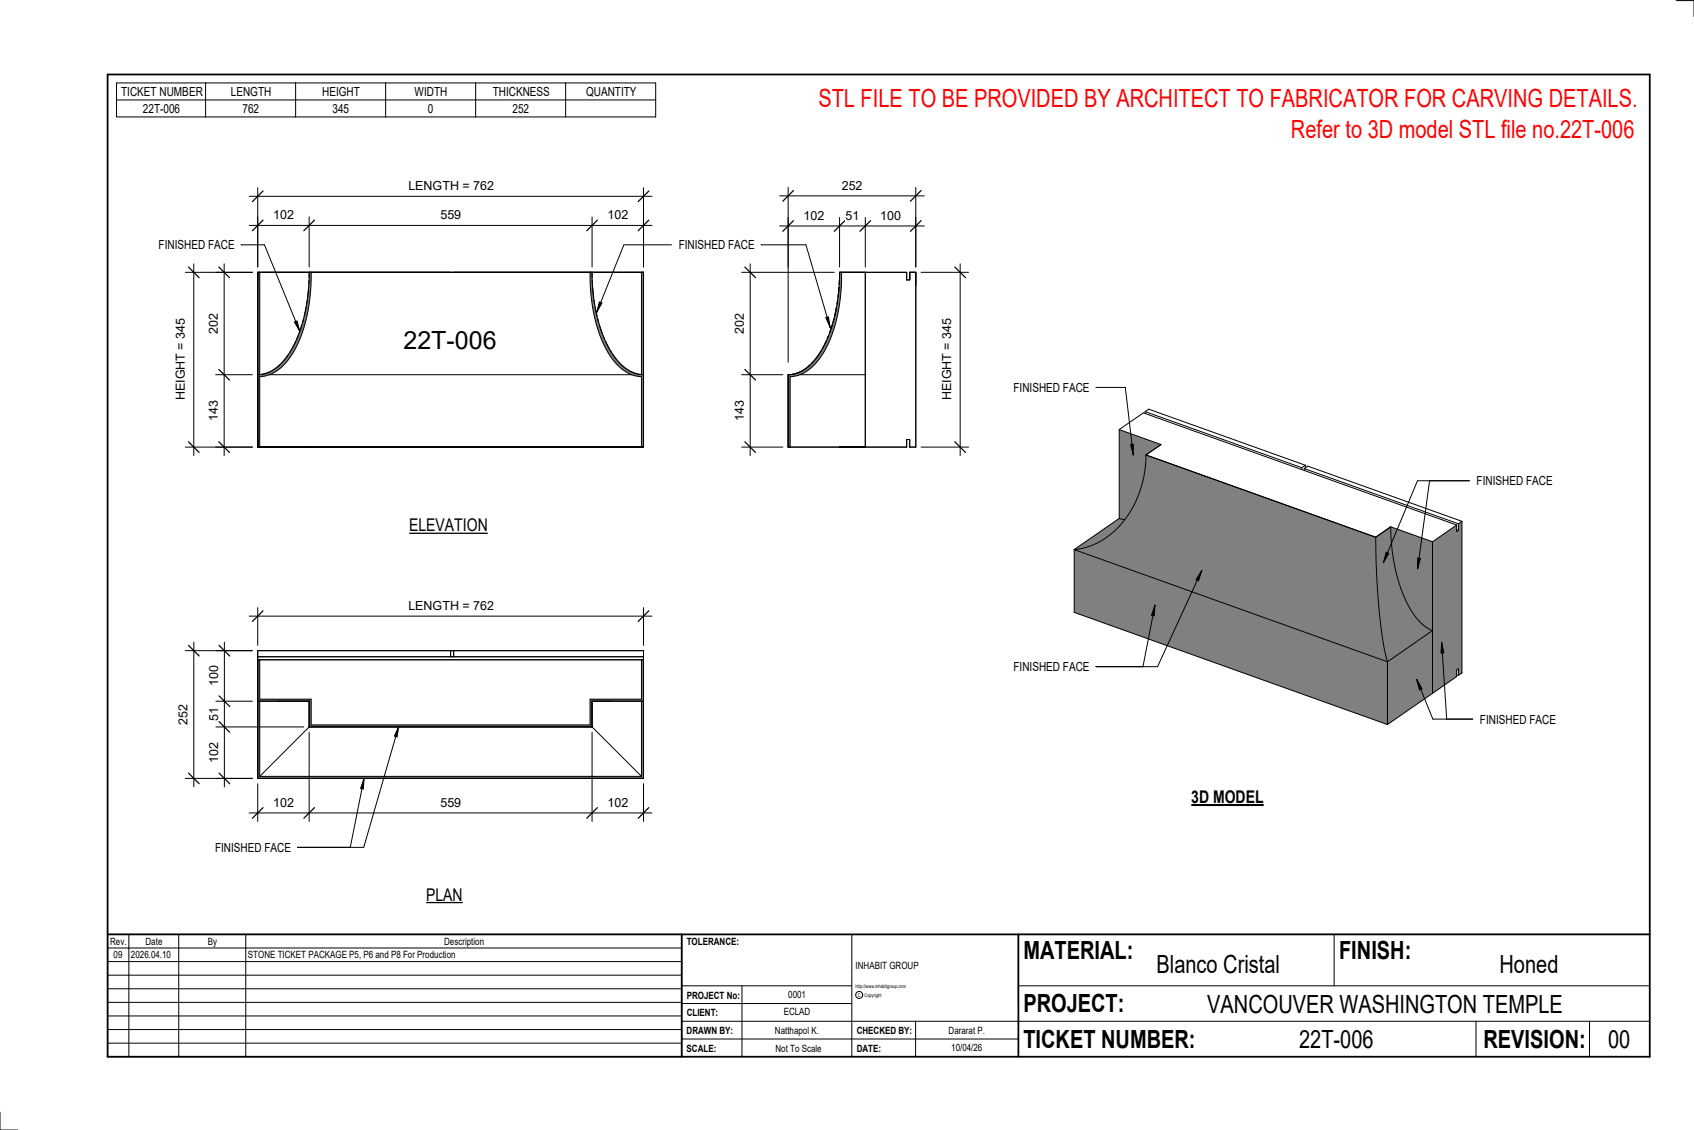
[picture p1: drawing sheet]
<svg xmlns="http://www.w3.org/2000/svg" width="914mm" height="610mm" viewBox="0 0 914 610" stroke-linecap="round" stroke-linejoin="round" font-family="sans-serif">
<g fill="#808080">
<path d="M749 357l24-17v34l-24 17z"/>
<path d="M743 290l8-6a84 84 0 0 0 14 49 20 20 0 0 0 8 7l-24 17a298 298 0 0 1-6-67z"/>
<path d="M580 296l169 61v34l-169-61z"/>
<path d="M619 245l124 45a305 305 0 0 0 6 67l-169-61a44 44 0 0 0 36-32l2-9z"/>
<path d="M580 296l24-16h3a39 39 0 0 1-27 16z"/>
<path d="M773 292l13-9v4l1-1v-3l2-2v82l-2 1v-3h-1v4l-13 9z"/>
<path d="M751 284l22 8v48a33 33 0 0 1-16-20 100 100 0 0 1-6-36z"/>
<path d="M604 232l23 8-8 5a58 58 0 0 1-12 35h-3z"/>
</g>
<g fill="none" stroke="#000" stroke-width=".54">
<path d="M604 232l23 8-8 5M604 232l13-9 169 60M604 232v48M618 222l2-1 85 30M618 222l85 30M618 222v1M619 245a52 52 0 0 1-29 49l-5 2h-5M619 245l124 45M703 252v1M704 253l2-2 83 30M704 253l83 30M704 253v1"/>
<path d="M705 251l-2 1M705 251v1M604 280h3M604 280l-24 16M580 296v34l169 61M580 296l169 61M743 290a298 298 0 0 0 6 67M751 284a84 84 0 0 0 14 49 20 20 0 0 0 8 7l-24 17M751 284l-8 6M751 284l22 8M773 292v82M786 283l-13 9"/>
<path d="M786 283v4l1-1M786 286h1M787 283v3M789 281v82l-2 1M789 281l-2 2M749 357v34M786 364h1M787 364v-3h-1v4l-37 26"/>
</g>
<path d="M453 147h1a77 77 0 0 1-13 48 20 20 0 0 1-14 8v38h-2v-39a23 23 0 0 0 19-14 87 87 0 0 0 9-41z" fill="#7c7c7c"/>
<g fill="none" stroke="#000" stroke-width=".54">
<path d="M453 155l-1 5M453 151v2M453 147a78 78 0 0 1-13 47 19 19 0 0 1-15 8M453 147h36v4h2v-4h3v94h-3v-4h-2v4h-64v-39M453 147v3M454 147a77 77 0 0 1-13 48 20 20 0 0 1-14 8v38M449 175l-1 5M450 172v2M452 166l-1 5M452 162v2M434 199l-1 1M438 197l-3 2"/>
<path d="M439 195l-1 1M442 191l-3 4M443 189v1M446 184l-2 4M447 181v2M427 202h-2M429 202h-1M432 202h35v-55v94M432 200l-3 2"/>
</g>
<g fill="#7c7c7c">
<path d="M319 147a77 77 0 0 0 13 48 20 20 0 0 0 14 8v38h1v-39a21 21 0 0 1-17-12 85 85 0 0 1-10-43zM167 147a78 78 0 0 1-14 47 19 19 0 0 1-14 8v39h1v-38a24 24 0 0 0 20-15 87 87 0 0 0 8-41z"/>
<path d="M346 147v55h1v-55zM139 147v55h1v-55z"/>
</g>
<g fill="none" stroke="#000" stroke-width=".54">
<path d="M139 147h208v94h-208zM140 147v55h-1M167 155l-1 5M167 151v2M167 150v-3a78 78 0 0 1-14 47 20 20 0 0 1-13 8l6-2M168 147a77 77 0 0 1-13 48 20 20 0 0 1-15 8v38M319 147a77 77 0 0 0 13 48 20 20 0 0 0 14 8v38M320 150v-3a78 78 0 0 0 13 47 20 20 0 0 0 13 8l-6-2M320 151v2M320 155v5M346 147v55h1M163 175l-2 5"/>
<path d="M164 172l-1 2M165 166l-1 5M166 162v2M321 162v2M321 166l1 5M323 172v2M324 175l1 5M148 199l-1 1M151 197l-3 2M153 195l-1 1M156 191l-3 4M157 189l-1 1"/>
<path d="M160 184l-2 4M161 181l-1 2M326 181v2M327 184l2 4M329 189l1 1M331 191l2 4M334 195l1 1M335 197l3 2M339 199l1 1M146 202h195"/>
</g>
<g fill="#7c7c7c">
<path d="M139 378h1v41h206v-41h1v42h-208z"/>
<path d="M139 356h1v21h28v14h151v-14h27v-21h1v22h-27v14h-153v-14h-28z"/>
</g>
<g fill="none" stroke="#000" stroke-width=".54">
<path d="M425 117v27M453 117v27M467 117v27M494 117v27M421 122h78M139 351h208v69h-208zM139 356h208M139 354h208M140 356v21h28v14h151v-14h27v-21M243 351v3M245 351v3M139 378h28"/>
<path d="M140 378v41M140 378h27M167 378v14M320 378h26M320 378v14M320 378h27M346 378v41M167 392l-27 27M167 392h153M320 392l26 27M140 419h206"/>
</g>
<path d="M428 119l-5 6M456 119l-6 6M470 119l-6 6M497 119l-6 6" fill="none" stroke="#000" stroke-width=".67"/>
<g fill="#fff">
<path d="M434 112h11v8h-11z"/>
<path d="M456 112h8v8h-8z"/>
<path d="M475 112h11v8h-11z"/>
</g>
<path d="M421 106h78M425 101v94M494 101v43" fill="none" stroke="#000" stroke-width=".54"/>
<path d="M428 103l-5 6M497 103l-6 6" fill="none" stroke="#000" stroke-width=".67"/>
<path d="M454 96h11v8h-11z" fill="#fff"/>
<path d="M400 147h50M405 142v104M400 202h23M400 241h23" fill="none" stroke="#000" stroke-width=".54"/>
<path d="M402 144l6 6M402 199l6 6M402 238l6 6" fill="none" stroke="#000" stroke-width=".67"/>
<g fill="#fff">
<path d="M396 169h7v11h-7z"/>
<path d="M396 216h7v11h-7z"/>
</g>
<path d="M497 147h26M518 142v104M497 241h26" fill="none" stroke="#000" stroke-width=".54"/>
<path d="M515 144l6 6M515 238l6 6" fill="none" stroke="#000" stroke-width=".67"/>
<path d="M507 172h8v44h-8z" fill="#fff"/>
<path d="M139 117v27M167 117v27M320 117v27M347 117v27M135 122h217" fill="none" stroke="#000" stroke-width=".54"/>
<path d="M142 119l-6 5M170 119l-6 5M322 119l-5 5M350 119l-6 5" fill="none" stroke="#000" stroke-width=".67"/>
<g fill="#fff">
<path d="M147 112h11v8h-11z"/>
<path d="M238 112h11v8h-11z"/>
<path d="M328 112h11v8h-11z"/>
</g>
<path d="M116 147h20M121 142v104M116 202h20M116 241h20" fill="none" stroke="#000" stroke-width=".54"/>
<path d="M118 144l6 6M118 199l6 6M118 238l6 6" fill="none" stroke="#000" stroke-width=".67"/>
<g fill="#fff">
<path d="M112 216h7v11h-7z"/>
<path d="M112 169h7v11h-7z"/>
</g>
<path d="M100 147h36M105 142v104M100 241h36" fill="none" stroke="#000" stroke-width=".54"/>
<path d="M102 144l5 6M102 238l5 6" fill="none" stroke="#000" stroke-width=".67"/>
<path d="M94 172h7v44h-7z" fill="#fff"/>
<path d="M135 106h217M139 101v43M347 101v43" fill="none" stroke="#000" stroke-width=".54"/>
<path d="M142 103l-6 6M350 103l-6 6" fill="none" stroke="#000" stroke-width=".67"/>
<g fill="#fff">
<path d="M220 96h46v8h-46z"/>
<path d="M218 176h51v15h-51z"/>
</g>
<path d="M135 332h217M139 328v20M347 328v20" fill="none" stroke="#000" stroke-width=".54"/>
<path d="M142 330l-6 5M350 330l-6 5" fill="none" stroke="#000" stroke-width=".67"/>
<path d="M220 323h46v8h-46z" fill="#fff"/>
<path d="M117 351h19M121 346v79M117 378h19M117 392h47M117 420h19" fill="none" stroke="#000" stroke-width=".54"/>
<path d="M118 348l6 6M118 375l6 6M118 389l6 6M118 417l6 6" fill="none" stroke="#000" stroke-width=".67"/>
<g fill="#fff">
<path d="M112 401h7v11h-7z"/>
<path d="M112 382h7v7h-7z"/>
<path d="M112 359h7v11h-7z"/>
</g>
<path d="M100 351h36M105 346v79M100 420h36" fill="none" stroke="#000" stroke-width=".54"/>
<path d="M102 348l5 6M102 417l5 6" fill="none" stroke="#000" stroke-width=".67"/>
<path d="M95 380h8v11h-8z" fill="#fff"/>
<path d="M167 395v48M320 395v48M135 439h217M139 423v20M347 423v20" fill="none" stroke="#000" stroke-width=".54"/>
<path d="M142 436l-6 5M170 436l-6 5M322 436l-5 5M350 436l-6 5" fill="none" stroke="#000" stroke-width=".67"/>
<g fill="#fff">
<path d="M147 429h11v8h-11z"/>
<path d="M238 429h11v8h-11z"/>
<path d="M328 429h11v8h-11z"/>
</g>
<g fill="none" stroke="#000" stroke-width=".54">
<path d="M905 0h9v9M460 504v66M720 504v28M891 504h-341v37M368 532h92M401 532v38M550 532h341M368 551h523M368 541h92M494 551v19M797 551v19M858 551v19"/>
<path d="M368 561h182M0 600v10h10"/>
<circle cx="464" cy="537" r="1.9"/>
</g>
<path d="M58 40h833v530h-833zM58 504h833M368 504v66M550 504v66" fill="none" stroke="#000" stroke-width=".96"/>
<g fill="#fff">
<path d="M652 534h192v15h-192z"/>
<path d="M513 562h17v6h-17z"/>
<path d="M425 533h10v6h-10z"/>
<path d="M423 543h15v6h-15z"/>
<path d="M418 553h24v6h-24z"/>
<path d="M624 513h68v15h-68z"/>
<path d="M809 513h33v15h-33z"/>
<path d="M512 553h20v6h-20z"/>
<path d="M701 553h41v15h-41z"/>
<path d="M442 45h443v16h-443z"/>
<path d="M868 553h12v15h-12z"/>
<path d="M61 512h5v6h-5z"/>
</g>
<g fill="none" stroke="#000" stroke-width=".54">
<path d="M63 45h291v18h-291zM63 54h291M111 45v18M160 45v18M208 45v18M257 45v18M305 45v18M58 504h310v66h-310zM58 519h310M58 511h310M70 504v66M96 504v66"/>
<path d="M133 504v66M58 533h310M58 526h310M58 555h310M58 548h310M58 541h310M58 563h310"/>
</g>
<path d="M221 278h42v11h-42z" fill="#fff"/>
<path d="M221 288h42" fill="none" stroke="#000" stroke-width=".69" stroke-linecap="butt"/>
<path d="M230 477h20v11h-20z" fill="#fff"/>
<path d="M230 487h20" fill="none" stroke="#000" stroke-width=".69" stroke-linecap="butt"/>
<path d="M643 424h39v12h-39z" fill="#fff"/>
<path d="M643 434h39" fill="none" stroke="#000" stroke-width="1.1" stroke-linecap="butt"/>
<path d="M697 62h187v15h-187z" fill="#fff"/>
<path d="M215 392l-1 6-1-1zM215 392l-19 65h-35M197 420l-1 6-1-1zM197 420l-8 37" fill="none" stroke="#000" stroke-width=".54"/>
<path d="M215 392l-1 6-1-1zM197 420l-1 6-1-1z" fill="#000"/>
<path d="M116 453h41v8h-41z" fill="#fff"/>
<path d="M362 132h-25l-15 37M411 132h24l13 45M324 163h1l-3 6zM446 171h1l1 6z" fill="none" stroke="#000" stroke-width=".54"/>
<path d="M324 163h1l-3 6zM446 171h1l1 6z" fill="#000"/>
<path d="M366 128h41v8h-41z" fill="#fff"/>
<path d="M130 132h13l19 47M159 174l1-1 2 6z" fill="none" stroke="#000" stroke-width=".54"/>
<path d="M159 174l1-1 2 6z" fill="#000"/>
<path d="M86 128h40v8h-40z" fill="#fff"/>
<path d="M649 308l-2 5h-1zM649 308l-24 52h-33M623 326v6h-1zM623 326l-6 34" fill="none" stroke="#000" stroke-width=".54"/>
<path d="M649 308l-2 5h-1zM623 326v6h-1z" fill="#000"/>
<path d="M547 356h41v8h-41z" fill="#fff"/>
<path d="M778 347l1 5h-1zM765 367l3 5h-2z" fill="#000"/>
<path d="M778 347l1 5h-1zM778 347l3 41M765 367l3 5h-2zM765 367l8 21h22" fill="none" stroke="#000" stroke-width=".54"/>
<path d="M799 384h40v8h-40z" fill="#fff"/>
<path d="M610 240h2v5z" fill="#000"/>
<path d="M592 209h15l5 36M610 240h2v5z" fill="none" stroke="#000" stroke-width=".54"/>
<path d="M547 205h41v8h-41z" fill="#fff"/>
<path d="M748 298l2 1-3 5zM765 301h2l-2 6z" fill="#000"/>
<path d="M772 259l-7 48M793 259h-28l-18 45M748 298l2 1-3 5zM765 301h2l-2 6z" fill="none" stroke="#000" stroke-width=".54"/>
<path d="M797 256h41v7h-41z" fill="#fff"/>
<g font-size="13.5" fill="#f00">
<text x="442" y="58">STL FILE TO BE PROVIDED BY ARCHITECT TO FABRICATOR FOR CARVING DETAILS.</text>
<text x="697" y="75">Refer to 3D model STL file no.22T-006</text>
</g>
<g font-size="13.5">
<text x="218" y="188">22T-006</text>
<text x="552" y="517">MATERIAL:</text>
<text x="723" y="517">FINISH:</text>
<text x="624" y="525">Blanco Cristal</text>
<text x="809" y="525">Honed</text>
<text x="552" y="546">PROJECT:</text>
<text x="652" y="546">VANCOUVER WASHINGTON TEMPLE</text>
<text x="552" y="565">TICKET NUMBER:</text>
<text x="701" y="565">22T-006</text>
<text x="801" y="565">REVISION:</text>
<text x="868" y="565">00</text>
</g>
<g font-size="9.4">
<text x="221" y="287">ELEVATION</text>
<text x="643" y="433">3D MODEL</text>
<text x="230" y="486">PLAN</text>
</g>
<g font-size="6.7">
<text x="65" y="52">TICKET NUMBER</text>
<text x="125" y="52">LENGTH</text>
<text x="174" y="52">HEIGHT</text>
<text x="224" y="52">WIDTH</text>
<text x="266" y="52">THICKNESS</text>
<text x="316" y="52">QUANTITY</text>
<text x="77" y="61">22T-006</text>
<text x="131" y="61">762</text>
<text x="179" y="61">345</text>
<text x="231" y="61">0</text>
<text x="277" y="61">252</text>
<text x="220" y="103">LENGTH = 762</text>
<text x="454" y="102">252</text>
<text x="147" y="118">102</text>
<text x="238" y="118">559</text>
<text x="328" y="118">102</text>
<text x="434" y="119">102</text>
<text x="456" y="119">51</text>
<text x="475" y="119">100</text>
<text x="86" y="134">FINISHED FACE</text>
<text x="366" y="134">FINISHED FACE</text>
<text x="118" y="180" transform="rotate(-90 118 180)">202</text>
<text x="402" y="180" transform="rotate(-90 402 180)">202</text>
<text x="100" y="216" transform="rotate(-90 100 216)">HEIGHT = 345</text>
<text x="514" y="216" transform="rotate(-90 514 216)">HEIGHT = 345</text>
<text x="547" y="211">FINISHED FACE</text>
<text x="118" y="227" transform="rotate(-90 118 227)">143</text>
<text x="402" y="227" transform="rotate(-90 402 227)">143</text>
<text x="797" y="262">FINISHED FACE</text>
<text x="220" y="329">LENGTH = 762</text>
<text x="547" y="362">FINISHED FACE</text>
<text x="118" y="370" transform="rotate(-90 118 370)">100</text>
<text x="118" y="389" transform="rotate(-90 118 389)">51</text>
<text x="101" y="391" transform="rotate(-90 101 391)">252</text>
<text x="799" y="390">FINISHED FACE</text>
<text x="118" y="412" transform="rotate(-90 118 412)">102</text>
<text x="147" y="435">102</text>
<text x="238" y="435">559</text>
<text x="328" y="435">102</text>
<text x="116" y="460">FINISHED FACE</text>
</g>
<g font-size="5.4">
<text x="59" y="510">Rev.</text>
<text x="79" y="510">Date</text>
<text x="112" y="510">By</text>
<text x="240" y="510">Description</text>
<text x="371" y="510">TOLERANCE:</text>
<text x="61" y="517">09</text>
<text x="71" y="517">2026.04.10</text>
<text x="134" y="517">STONE TICKET PACKAGE P5, P6 and P8 For Production</text>
<text x="462" y="523">INHABIT GROUP</text>
<text x="371" y="539">PROJECT No:</text>
<text x="425" y="538">0001</text>
<text x="371" y="548">CLIENT:</text>
<text x="423" y="548">ECLAD</text>
<text x="371" y="558">DRAWN BY:</text>
<text x="418" y="558">Natthapol K.</text>
<text x="462" y="558">CHECKED BY:</text>
<text x="512" y="558">Dararat P.</text>
<text x="371" y="567">SCALE:</text>
<text x="419" y="567">Not To Scale</text>
<text x="462" y="567">DATE:</text>
<text x="513" y="567">10/04/26</text>
</g>
<g font-size="2.7">
<text x="462" y="533">http://www.inhabitgroup.com</text>
<text x="463" y="538">C</text>
<text x="467" y="538">Copyright</text>
</g>
</svg>
